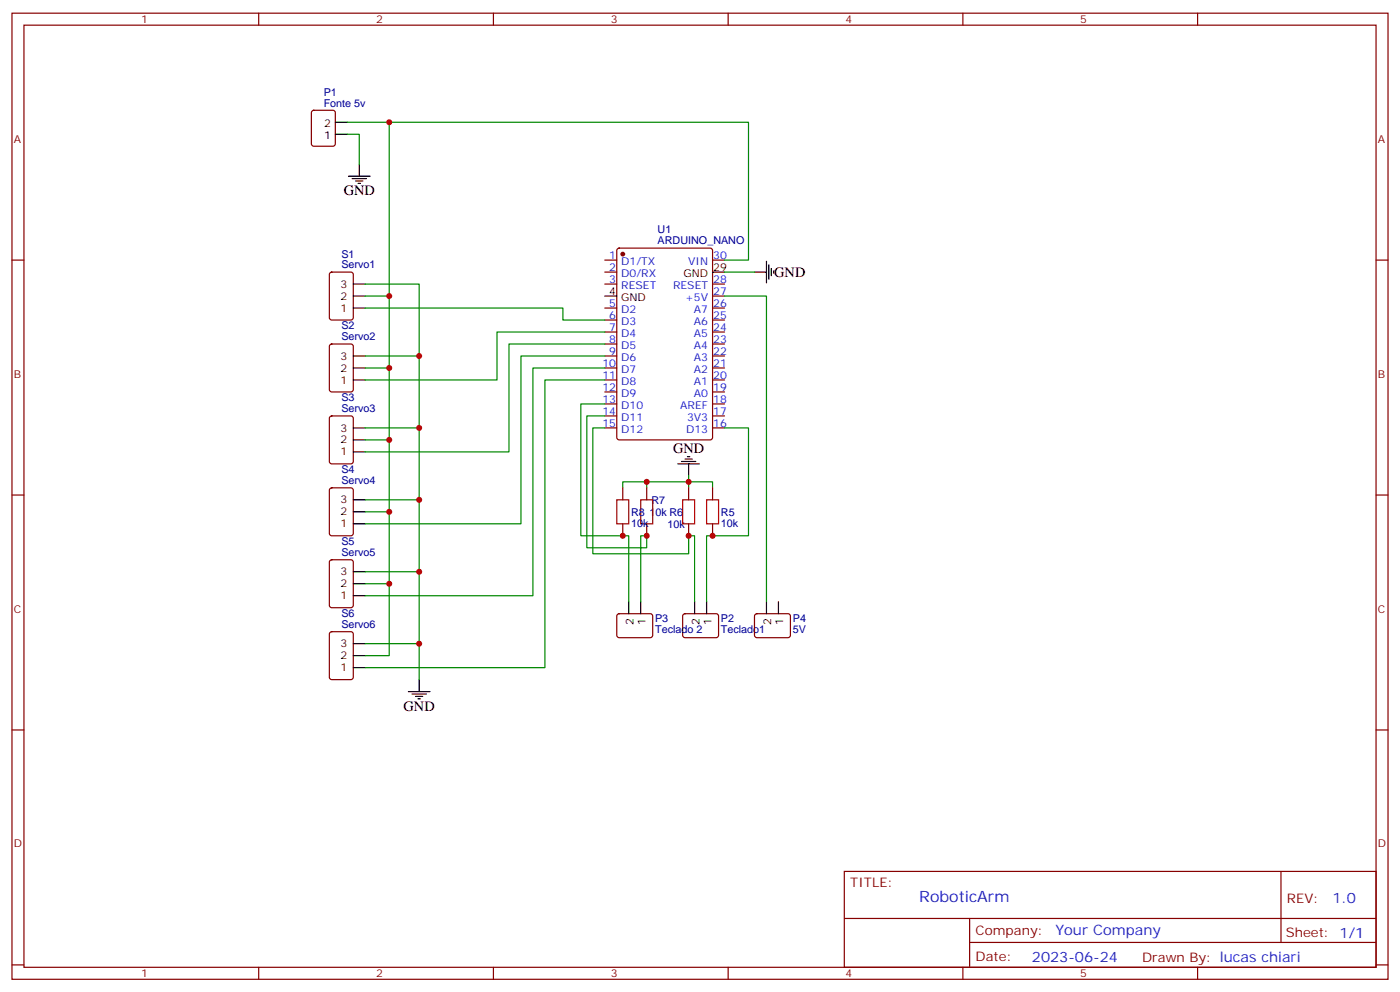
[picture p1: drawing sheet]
<svg xmlns="http://www.w3.org/2000/svg" width="412mm" height="292mm" viewBox="0 0 412 292" stroke-linecap="round" stroke-linejoin="round" font-family="sans-serif">
<g fill="none" stroke="#870000" stroke-width=".35">
<path d="M3.5 3.9h405.4v284.3h-405.4zM7.1 7.4h398.2v277.3h-398.2zM76.2 3.9v3.5M145.3 3.9v3.5M214.5 3.9v3.5M283.6 3.9v3.5M352.8 3.9v3.5M92 32.7l.4-.2h5.7l.6 .4 .1 9.4-.5 .7h-5.9l-.6-.4-.1-9.4zM3.5 76.6h3.6M178.2 76.6h3.5M181.9 73.2l.5-.2h26.8l.6 .5 .1 55.3-.5 .6-27 .1-.7-.5v-55.3zM209.9 76.6h3.5"/>
<path d="M405.3 76.6h3.6M97.2 80.3l.5-.2h5.7l.6 .4 .1 13-.5 .6-5.9 .1-.6-.5-.1-12.9zM178.2 80.1h3.5M178.2 83.6h3.5M178.2 90.7h3.5M178.2 94.2h3.5M178.2 97.7h3.5M209.9 83.6h3.5M209.9 90.7h3.5M209.9 94.2h3.5M209.9 97.7h3.5M209.9 87.1h3.5"/>
<path d="M97.2 101.5l.5-.3h5.7l.6 .5 .1 13-.5 .6-5.9 .1-.6-.5-.1-12.9zM178.2 101.2h3.5M178.2 104.8h3.5M178.2 108.3h3.5M178.2 111.8h3.5M178.2 115.4h3.5M178.2 118.9h3.5M209.9 101.2h3.5M209.9 104.8h3.5M209.9 108.3h3.5M209.9 111.8h3.5M209.9 115.4h3.5"/>
<path d="M209.9 118.9h3.5M97.2 122.6l.5-.2h5.7l.6 .4 .1 13-.5 .7h-5.9l-.6-.4-.1-13zM178.2 122.4h3.5M178.2 125.9h3.5M209.9 122.4h3.5M209.9 125.9h3.5M3.5 145.7h3.6M97.2 143.8l.5-.2h5.7l.6 .4 .1 13-.5 .6-5.9 .1-.6-.5-.1-12.9zM183.4 143.6v3.5M183.4 154.2v3.5M190.5 143.6v3.5M190.5 154.2v3.5"/>
<path d="M202.8 143.6v3.5M202.8 154.2v3.5M209.9 143.6v3.5M209.9 154.2v3.5M405.3 145.7h3.6M97.2 165l.5-.3h5.7l.6 .5 .1 13-.5 .6-5.9 .1-.6-.5-.1-12.9zM97.2 186.1l.5-.2h5.7l.6 .4 .1 13-.5 .7h-5.9l-.6-.4-.1-13zM181.9 180.8l.5-.2 9.4 .1 .5 .6-.1 5.9-.6 .5-9.5-.1-.4-.6v-5.7zM201.3 180.8l.5-.2 9.4 .1 .5 .6-.1 5.9-.6 .5-9.5-.1-.4-.6v-5.7zM222.5 180.8l.5-.2 9.4 .1 .4 .6v5.9l-.7 .5-9.4-.1-.5-.6v-5.7zM3.5 214.8h3.6M405.3 214.8h3.6"/>
<path d="M248.7 256.5h156.6v28.2h-156.6zM377.3 256.5v20.9M248.7 270.3h156.5M285.6 277.4h119.6M285.6 270.3v14.1M3.5 284h3.6M76.2 284.7v3.5M145.3 284.7v3.5M214.5 284.7v3.5M283.6 284.7v3.5M352.8 284.7v3.5M405.3 284h3.6"/>
</g>
<circle cx="183.4" cy="74.8" r=".53" fill="#870000" stroke="#870000" stroke-width=".35"/>
<g fill="none" stroke="#000" stroke-width=".35">
<path d="M98.8 39.5h3.5M98.8 36h3.5M102.7 51.9h6.3M103.7 52.6h4.2M104.8 53.3h2.1M105.5 54h.7M105.8 48.3v3.6M225.8 76.9v6.4M226.5 78v4.2M227.2 79v2.1M227.9 79.7v.7M104.1 87.1h3.5"/>
<path d="M104.1 83.6h3.5M104.1 90.7h3.5M178.2 87.1h3.5M209.9 80.1h3.5M222.2 80.1h3.6M104.1 104.8h3.5M104.1 111.8h3.5M104.1 108.3h3.5M104.1 125.9h3.5M104.1 133h3.5M104.1 129.5h3.5M199.7 136.5h6.3"/>
<path d="M200.7 135.8h4.3M201.8 135.1h2.1M202.5 134.4h.7M202.8 136.5v3.6M104.1 147.1h3.5M104.1 154.2h3.5M104.1 150.6h3.5M104.1 168.3h3.5M104.1 175.3h3.5M104.1 171.8h3.5M185.2 177.1v3.5M188.7 177.1v3.5"/>
<path d="M204.6 177.1v3.5M208.1 177.1v3.5M225.8 177.1v3.5M229.3 177.1v3.5M104.1 189.4h3.5M104.1 196.5h3.5M104.1 193h3.5M120.3 203.6h6.3M121.4 204.3h4.2M122.4 205h2.1M123.1 205.7h.7M123.5 200v3.6"/>
</g>
<g fill="none" stroke="#008700" stroke-width=".35">
<path d="M102.3 39.5h3.5v8.8M102.3 36h118.2v40.6h-7.1M114.7 36v51.1h-7.1M107.6 83.6h15.9v116.4M107.6 90.7h58.2v3.5h12.4M114.7 87.1v21.2h-7.1M178.2 97.7h-31.8v14.1h-38.8M213.4 87.1h12.4v90M213.4 80.1h8.8M107.6 104.8h15.9M114.7 108.3v21.2h-7.1M178.2 101.2h-28.3v31.8h-42.3"/>
<path d="M178.2 104.8h-24.7v49.4h-45.9M178.2 108.3h-21.2v67h-49.4M178.2 111.8h-17.7v84.7h-52.9M178.2 118.9h-7.1v38.8h14.1v19.4M107.6 125.9h15.9M114.7 129.5v21.1h-7.1M178.2 125.9h-3.6v37.1h28.2v-5.3h1.8v19.4M178.2 122.4h-5.3v38.8h17.6v-3.5h-1.8v19.4M213.4 125.9h7.1v31.8h-12.4v19.4M107.6 147.1h15.9M114.7 150.6v21.2h-7.1M183.4 143.6v-1.8h26.5v1.8"/>
<path d="M190.5 141.8v1.8M202.8 140.1v3.5M107.6 168.3h15.9M114.7 171.8v21.2h-7.1M107.6 189.4h15.9"/>
</g>
<path d="M181.7 147.1h3.5v7.1h-3.5zM188.7 147.1h3.6v7.1h-3.6zM201.1 147.1h3.5v7.1h-3.5zM208.1 147.1h3.6v7.1h-3.6z" fill="none" stroke="#a10000" stroke-width=".35"/>
<g fill="#c00">
<circle cx="123.5" cy="104.8" r=".88"/>
<circle cx="123.5" cy="125.9" r=".88"/>
<circle cx="123.5" cy="147.1" r=".88"/>
<circle cx="123.5" cy="168.3" r=".88"/>
<circle cx="123.5" cy="189.4" r=".88"/>
<circle cx="114.7" cy="36" r=".88"/>
<circle cx="114.7" cy="87.1" r=".88"/>
<circle cx="114.7" cy="108.3" r=".88"/>
<circle cx="114.7" cy="129.5" r=".88"/>
<circle cx="114.7" cy="150.6" r=".88"/>
<circle cx="114.7" cy="171.8" r=".88"/>
<circle cx="202.8" cy="141.8" r=".88"/>
<circle cx="190.5" cy="141.8" r=".88"/>
<circle cx="209.9" cy="157.7" r=".88"/>
<circle cx="202.8" cy="157.7" r=".88"/>
<circle cx="190.5" cy="157.7" r=".88"/>
<circle cx="183.4" cy="157.7" r=".88"/>
</g>
<text font-size="4.6" fill="#00f" x="270.8" y="265.5">RoboticArm</text>
<g font-size="4.2">
<text x="101.2" y="57.5">GND</text>
<text x="228.1" y="81.5">GND</text>
<text x="198.3" y="133.3">GND</text>
<text x="118.9" y="209.2">GND</text>
</g>
<g font-size="4.2" fill="#00f">
<text x="392.5" y="265.7">1.0</text>
<text x="310.9" y="275.3">Your Company</text>
<text x="304" y="283.1">2023-06-24</text>
</g>
<g font-size="3.9" fill="#800">
<text x="250.5" y="261.1">TITLE:</text>
<text x="379.1" y="265.7">REV:</text>
<text x="287.4" y="275.3">Company:</text>
<text x="378.7" y="275.9">Sheet: 1/1</text>
<text x="287.4" y="282.9">Date:</text>
<text x="336.4" y="283">Drawn By: lucas chiari</text>
</g>
<g font-size="3.2" fill="#800">
<text x="41.6" y="6.9">1</text>
<text x="110.8" y="6.9">2</text>
<text x="179.9" y="6.9">3</text>
<text x="249.1" y="6.9">4</text>
<text x="318.2" y="6.9">5</text>
<text x="4.1" y="42">A</text>
<text x="405.9" y="42">A</text>
<text x="4.1" y="111.1">B</text>
<text x="405.9" y="111.1">B</text>
<text x="4.1" y="180.3">C</text>
<text x="405.9" y="180.3">C</text>
<text x="4.1" y="249.4">D</text>
<text x="405.9" y="249.4">D</text>
<text x="41.6" y="287.7">1</text>
<text x="110.8" y="287.7">2</text>
<text x="179.9" y="287.7">3</text>
<text x="249.1" y="287.7">4</text>
<text x="318.2" y="287.7">5</text>
</g>
<g font-size="3.2" fill="#000080">
<text x="95.4" y="28.2">P1</text>
<text x="95.4" y="31.4">Fonte 5v</text>
<text x="193.7" y="71.9">ARDUINO_NANO</text>
<text x="193.7" y="68.7">U1</text>
<text x="100.6" y="75.8">S1</text>
<text x="100.6" y="79">Servo1</text>
<text x="100.6" y="100.2">Servo2</text>
<text x="100.6" y="97">S2</text>
<text x="100.6" y="118.1">S3</text>
<text x="100.6" y="121.4">Servo3</text>
<text x="100.6" y="142.5">Servo4</text>
<text x="100.6" y="139.3">S4</text>
<text x="191.9" y="148.3">R7</text>
<text x="185.9" y="155">10k</text>
<text x="185.9" y="151.8">R8</text>
<text x="191.3" y="151.8">10k R6</text>
<text x="196.6" y="155.3">10k</text>
<text x="212.4" y="155">10k</text>
<text x="212.4" y="151.8">R5</text>
<text x="100.6" y="160.5">S5</text>
<text x="100.6" y="163.7">Servo5</text>
<text x="100.6" y="184.9">Servo6</text>
<text x="100.6" y="181.6">S6</text>
<text x="193" y="183.2">P3</text>
<text x="212.4" y="183.2">P2</text>
<text x="233.5" y="183.2">P4</text>
<text x="193" y="186.4">Teclado 2</text>
<text x="212.4" y="186.4">Teclado1</text>
<text x="233.5" y="186.4">5V</text>
</g>
<g font-size="3.2">
<text x="95.5" y="40.9">1</text>
<text x="95.5" y="37.4">2</text>
<text x="201.3" y="81.5">GND</text>
<text x="210.1" y="79.7">29</text>
<text x="100.3" y="84.7">3</text>
<text x="100.3" y="88.2">2</text>
<text x="179.5" y="86.8">4</text>
<text x="183" y="88.5">GND</text>
<text x="100.3" y="91.7">1</text>
<text x="100.3" y="105.8">3</text>
<text x="100.3" y="112.9">1</text>
<text x="100.3" y="109.4">2</text>
<text x="100.3" y="127">3</text>
<text x="100.3" y="130.5">2</text>
<text x="100.3" y="134.1">1</text>
<text x="100.3" y="148.2">3</text>
<text x="100.3" y="155.2">1</text>
<text x="100.3" y="151.7">2</text>
<text x="100.3" y="169.3">3</text>
<text x="100.3" y="172.9">2</text>
<text x="100.3" y="176.4">1</text>
<text x="186.6" y="183.9" transform="rotate(-90 186.6 183.9)">2</text>
<text x="190.1" y="183.9" transform="rotate(-90 190.1 183.9)">1</text>
<text x="206" y="183.9" transform="rotate(-90 206 183.9)">2</text>
<text x="209.5" y="183.9" transform="rotate(-90 209.5 183.9)">1</text>
<text x="227.2" y="183.9" transform="rotate(-90 227.2 183.9)">2</text>
<text x="230.7" y="183.9" transform="rotate(-90 230.7 183.9)">1</text>
<text x="100.3" y="190.5">3</text>
<text x="100.3" y="197.6">1</text>
<text x="100.3" y="194">2</text>
</g>
<g font-size="3.2" fill="#00f">
<text x="179.5" y="76.2">1</text>
<text x="183" y="78">D1/TX</text>
<text x="202.7" y="78">VIN</text>
<text x="210.1" y="76.2">30</text>
<text x="179.5" y="79.7">2</text>
<text x="179.5" y="83.3">3</text>
<text x="183" y="81.5">D0/RX</text>
<text x="210.1" y="83.3">28</text>
<text x="183" y="85">RESET</text>
<text x="198.3" y="85">RESET</text>
<text x="201.8" y="88.5">+5V</text>
<text x="210.1" y="86.8">27</text>
<text x="179.5" y="90.3">5</text>
<text x="179.5" y="93.8">6</text>
<text x="183" y="92.1">D2</text>
<text x="183" y="95.6">D3</text>
<text x="204.4" y="95.6">A6</text>
<text x="204.4" y="92.1">A7</text>
<text x="210.1" y="93.8">25</text>
<text x="210.1" y="90.3">26</text>
<text x="179.5" y="97.4">7</text>
<text x="179.5" y="100.9">8</text>
<text x="183" y="99.1">D4</text>
<text x="204.4" y="99.1">A5</text>
<text x="210.1" y="100.9">23</text>
<text x="210.1" y="97.4">24</text>
<text x="177.5" y="107.9">10</text>
<text x="179.5" y="104.4">9</text>
<text x="183" y="102.7">D5</text>
<text x="183" y="106.2">D6</text>
<text x="204.4" y="106.2">A3</text>
<text x="204.4" y="102.7">A4</text>
<text x="210.1" y="107.9">21</text>
<text x="210.1" y="104.4">22</text>
<text x="177.5" y="111.5">11</text>
<text x="183" y="109.7">D7</text>
<text x="183" y="113.2">D8</text>
<text x="204.4" y="113.2">A1</text>
<text x="204.4" y="109.7">A2</text>
<text x="210.1" y="111.5">20</text>
<text x="177.5" y="115">12</text>
<text x="177.5" y="118.5">13</text>
<text x="183" y="116.8">D9</text>
<text x="204.4" y="116.8">A0</text>
<text x="210.1" y="118.5">18</text>
<text x="210.1" y="115">19</text>
<text x="177.5" y="122.1">14</text>
<text x="177.5" y="125.6">15</text>
<text x="183" y="120.3">D10</text>
<text x="183" y="123.8">D11</text>
<text x="200.4" y="120.3">AREF</text>
<text x="202.4" y="123.8">3V3</text>
<text x="210.1" y="125.6">16</text>
<text x="210.1" y="122.1">17</text>
<text x="183" y="127.4">D12</text>
<text x="202.1" y="127.4">D13</text>
</g>
</svg>
